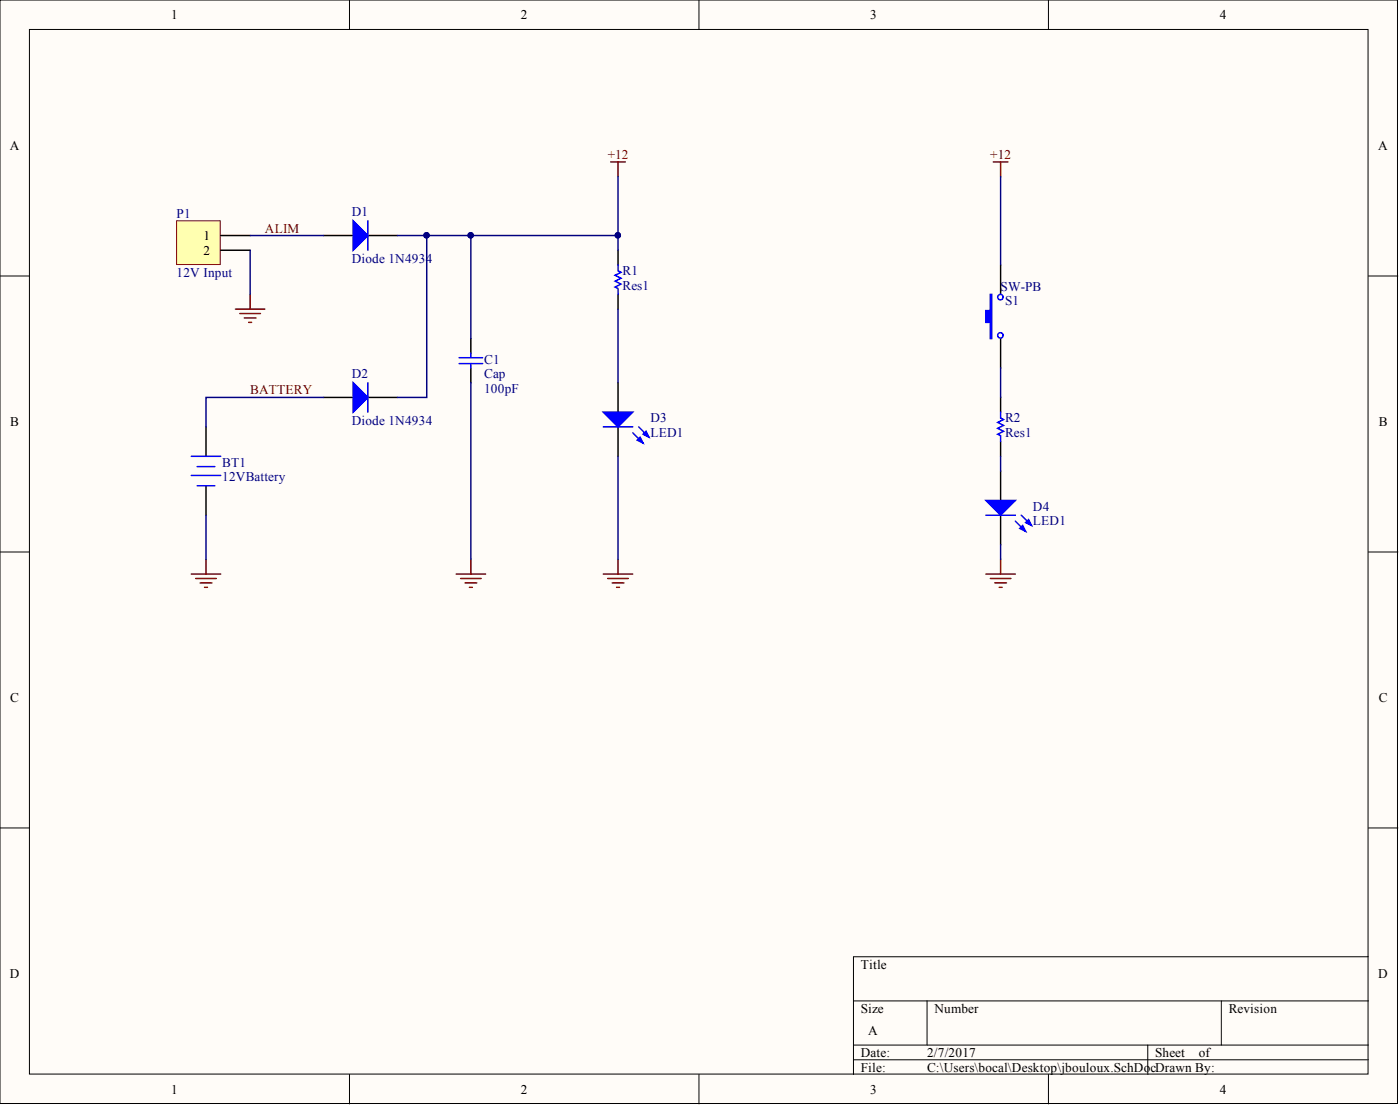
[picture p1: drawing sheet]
<svg xmlns="http://www.w3.org/2000/svg" width="241mm" height="190mm" viewBox="0 0 241 190" stroke-linecap="round" stroke-linejoin="round" font-family="sans-serif">
<g fill="#fffcf8" stroke="#000" stroke-width=".17">
<path d="M0 0h240.9v190.1h-240.9z"/>
<path d="M5.1 5.1h230.7v179.9h-230.7z"/>
</g>
<g fill="none" stroke="#000" stroke-width=".17">
<path d="M60.2 0v5.1M120.5 0v5.1M180.7 0v5.1M0 47.5h5.1M235.9 47.5h5M0 95.1h5.1M235.9 95.1h5M0 142.6h5.1M235.9 142.6h5M147.1 172.4h88.8M159.8 172.4v7.6M210.5 172.4v7.6"/>
<path d="M235.9 164.8h-88.8v20.3M60.2 185.1v5M120.5 185.1v5M147.1 180h88.8M147.1 182.5h88.8M180.7 185.1v5M197.8 180v5.1"/>
</g>
<g fill="none" stroke="#000" stroke-width=".25">
<path d="M55.8 40.6h5.1M63.4 40.6h5.1M81.2 58.3v2.6M106.5 43.1v2.5M106.5 50.7v2.5M35.5 73.5v5.1M55.8 68.5h5.1M63.4 68.5h5.1M81.2 63.4v2.5M106.5 65.9v5.1M106.5 73.5v5.1M172.5 68.5v2.5"/>
<path d="M172.5 76.1v2.5M35.5 83.7v5M172.5 81.1v5.1M172.5 88.7v5.1"/>
</g>
<g fill="none" stroke="#00f" stroke-width=".25">
<path d="M63.4 38v5.1M106.5 45.6v1.1l.5 .2-1 .5 1 .5-1 .5 1 .5-1 .5 .5 .3v1M33 78.6h5M63.4 65.9v5.1M79.1 61.6h4.1M79.1 62.6h4.1M81.2 60.9v.7M81.2 62.6v.8M104 73.5h5.1M109.1 74.5l1.7 1.8M110.1 73.5l1.7 1.8M172.5 71v1l.5 .3-1 .5 1 .5-1 .5 1 .5-1 .5 .5 .2v1.1"/>
<path d="M33 81.9h5M34 80.4h3M34 83.7h3M169.9 88.7h5.1M175 89.8l1.8 1.7M176 88.7l1.8 1.8"/>
</g>
<g fill="#00f" stroke="#00f" stroke-width=".25">
<path d="M60.9 38l2.5 2.6-2.5 2.5z"/>
<path d="M60.9 65.9l2.5 2.6-2.5 2.5z"/>
<path d="M104 71h5.1l-2.6 2.5z"/>
<path d="M109.8 75.8l.5-.5 .5 1z"/>
<path d="M110.8 74.8l.5-.5 .5 1z"/>
<path d="M169.9 86.2h5.1l-2.5 2.5z"/>
<path d="M175.8 91l.5-.5 .5 1z"/>
<path d="M176.8 90l.5-.5 .5 1z"/>
</g>
<path d="M30.4 38h7.6v7.6h-7.6z" fill="#ffffb0" stroke="#800000" stroke-width=".17"/>
<path d="M38 40.6h5.1M38 43.1h5.1M172.5 45.6v5.1M172.5 58.3v5.1" fill="none" stroke="#000" stroke-width=".25"/>
<path d="M170.7 50.7h.2v7.6h-.2v-2.8h-.8v-2h.8z" fill-rule="evenodd" fill="#00f" stroke="#00f" stroke-width=".25"/>
<g fill="none" stroke="#00f" stroke-width=".25">
<circle cx="172.4" cy="51.2" r=".47"/>
<circle cx="172.4" cy="57.8" r=".47"/>
</g>
<g fill="none" stroke="#800000" stroke-width=".25">
<path d="M105.3 27.9h2.5M106.5 27.9v2.5M171.2 27.9h2.5M172.5 27.9v2.5M40.6 53.2h5.1M41.3 54h3.6M42.1 54.8h2M42.9 55.5h.5M43.1 50.7v2.5M33 98.9h5M33.7 99.6h3.6M35.5 96.3v2.6"/>
<path d="M78.6 98.9h5.1M79.4 99.6h3.5M81.2 96.3v2.6M104 98.9h5.1M104.7 99.6h3.6M106.5 96.3v2.6M169.9 98.9h5.1M170.7 99.6h3.5M172.5 96.3v2.6M34.5 100.4h2M35.3 101.2h.5M80.1 100.4h2.1"/>
<path d="M80.9 101.2h.5M105.5 100.4h2M106.3 101.2h.5M171.4 100.4h2.1M172.2 101.2h.5"/>
</g>
<g fill="none" stroke="#000080" stroke-width=".25">
<path d="M106.5 30.4v12.7M172.5 30.4v15.2M43.1 40.6h12.7M43.1 43.1v7.6M68.5 40.6h5.1M81.2 58.3v-17.7h-7.6v27.9h-5.1M81.2 40.6h25.3M106.5 53.2v12.7M55.8 68.5h-20.3v5M81.2 65.9v30.4M106.5 78.6v17.7M172.5 63.4v5.1"/>
<path d="M172.5 78.6v2.5M35.5 88.7v7.6M172.5 93.8v2.5"/>
</g>
<g fill="#000080" stroke="#000080" stroke-width=".17">
<circle cx="106.5" cy="40.5" r=".47"/>
<circle cx="73.5" cy="40.5" r=".47"/>
<circle cx="81.1" cy="40.5" r=".47"/>
</g>
<g font-size="2.3">
<text x="29.5" y="3.3">1</text>
<text x="89.8" y="3.3">2</text>
<text x="150" y="3.3">3</text>
<text x="210.3" y="3.3">4</text>
<text x="1.7" y="25.8">A</text>
<text x="237.6" y="25.8">A</text>
<text x="35.1" y="41.3">1</text>
<text x="35.1" y="43.9">2</text>
<text x="1.8" y="73.4">B</text>
<text x="237.6" y="73.4">B</text>
<text x="1.8" y="120.9">C</text>
<text x="237.6" y="120.9">C</text>
<text x="148.4" y="166.8">Title</text>
<text x="1.7" y="168.4">D</text>
<text x="237.6" y="168.4">D</text>
<text x="148.4" y="174.4">Size</text>
<text x="149.6" y="178.2">A</text>
<text x="161.1" y="174.4">Number</text>
<text x="211.8" y="174.4">Revision</text>
<text x="148.4" y="182">Date:</text>
<text x="148.4" y="184.6">File:</text>
<text x="159.8" y="182">2/7/2017</text>
<text x="159.8" y="184.6">C:\Users\bocal\Desktop\jbouloux.SchDo</text>
<text x="198.3" y="184.6">cDrawn By:</text>
<text x="199.1" y="182">Sheet</text>
<text x="206.6" y="182">of</text>
<text x="29.5" y="188.4">1</text>
<text x="89.8" y="188.4">2</text>
<text x="150" y="188.4">3</text>
<text x="210.3" y="188.4">4</text>
</g>
<g font-size="2.3" fill="#800000">
<text x="104.7" y="27.4">+12</text>
<text x="170.7" y="27.4">+12</text>
<text x="45.7" y="40.1">ALIM</text>
<text x="43.1" y="67.9">BATTERY</text>
</g>
<g font-size="2.3" fill="#000080">
<text x="30.4" y="37.5">P1</text>
<text x="60.6" y="37.3">D1</text>
<text x="30.4" y="47.7">12V Input</text>
<text x="60.6" y="45.4">Diode 1N4934</text>
<text x="107.3" y="47.4">R1</text>
<text x="107.3" y="49.9">Res1</text>
<text x="172.5" y="50.2">SW-PB</text>
<text x="173.2" y="52.5">S1</text>
<text x="60.6" y="65.2">D2</text>
<text x="83.4" y="62.6">C1</text>
<text x="83.4" y="65.2">Cap</text>
<text x="83.4" y="67.7">100pF</text>
<text x="60.6" y="73.3">Diode 1N4934</text>
<text x="112.1" y="72.8">D3</text>
<text x="112.1" y="75.3">LED1</text>
<text x="173.2" y="72.8">R2</text>
<text x="173.2" y="75.3">Res1</text>
<text x="38.3" y="80.4">BT1</text>
<text x="38.3" y="82.9">12VBattery</text>
<text x="178" y="88">D4</text>
<text x="178" y="90.5">LED1</text>
</g>
</svg>
